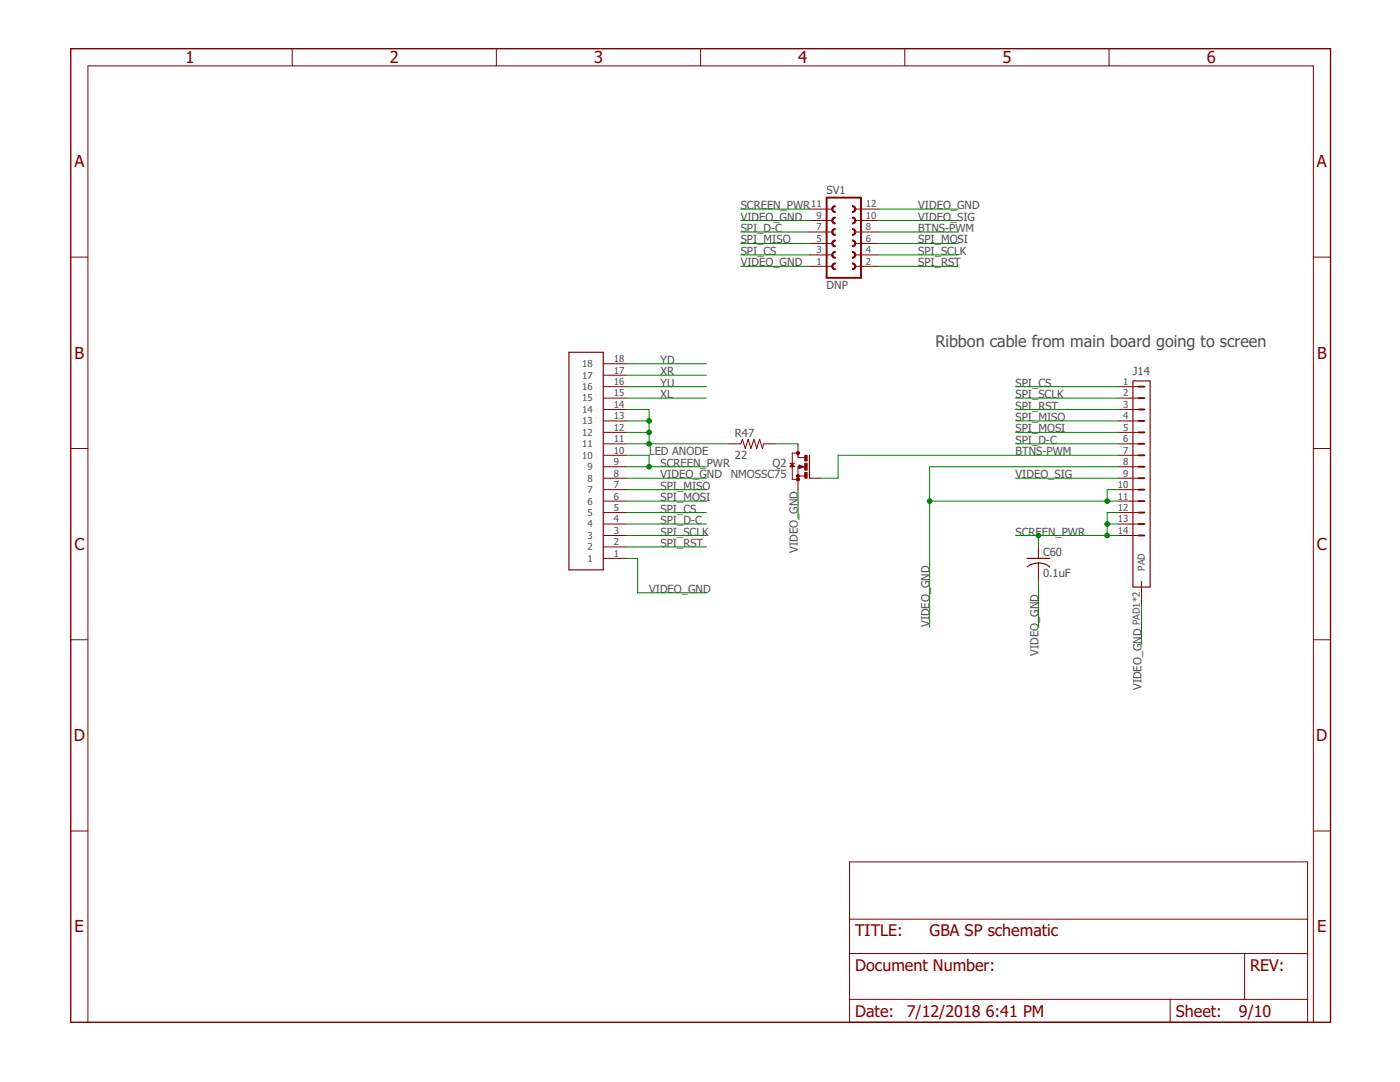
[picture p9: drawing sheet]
<svg xmlns="http://www.w3.org/2000/svg" width="279mm" height="216mm" viewBox="0 0 279 216" stroke-linecap="round" stroke-linejoin="round" font-family="sans-serif">
<path d="M14.1 9.7h251.4v194.3h-251.4z" fill="none" stroke="#800000" stroke-width=".28"/>
<g fill="none" stroke="#800000" stroke-width=".2">
<path d="M58.3 9.7v3.4M99.1 9.7v3.4M139.8 9.7v3.4M180.6 9.7v3.4M221.3 9.7v3.4M14.1 51.3h3.4M161.5 53.1h4.6M161.5 50.9h4.6M161.5 48.6h4.6M161.5 46.3h4.6M161.5 44h4.6M161.5 41.7h4.6"/>
<path d="M170.7 53.1h4.5M170.7 50.9h4.5M170.7 48.6h4.5M170.7 46.3h4.5M170.7 44h4.5M170.7 41.7h4.5M262.1 51.3h3.4M120.4 77.2h4.6M120.4 79.4h4.6M120.4 74.9h4.6M120.4 72.6h4.6M223.2 77.2h4"/>
<path d="M223.2 79.4h4M14.1 89.5h3.4M120.4 81.7h4.6M120.4 84h4.6M120.4 86.3h4.6M120.4 88.6h4.6M120.4 90.8h4.6M120.4 93.1h4.6M120.4 95.4h4.6M120.4 97.7h4.6M120.4 100h4.6M145.5 88.6h2.3l.4-.9 .5 1.8 .6-1.8 .6 1.8 .6-1.8 .5 1.8 .6-1.8 .6 1.8 .2-.9h2.3"/>
<path d="M157.6 92.5h1M158.1 92.5l.5 .6h-1zM159.3 88.6v2.7h1.3M159.3 90.4h-1.2v5.3h1.2M159.3 95h1.3M159.5 92.8l.9 .3-.9 .4zM160.6 93.1h-1.3v4.6M161.5 95.4h2.3M223.2 81.7h4M223.2 84h4M223.2 86.3h4M223.2 88.6h4"/>
<path d="M223.2 90.8h4M223.2 93.1h4M223.2 95.4h4M223.2 97.7h4M223.2 100h4M262.1 89.5h3.4M120.4 102.3h4.6M120.4 104.6h4.6M120.4 106.8h4.6M120.4 111.4h4.6M120.4 109.1h4.6M207.2 109.1v2.3"/>
<path d="M207.2 112.3v3.7M223.2 102.3h4M223.2 104.6h4M223.2 106.8h4M227.8 116v4.6M14.1 127.7h3.4M262.1 127.7h3.4M14.1 165.8h3.4M169.5 172h91.5v32h-91.5zM262.1 165.8h3.4M169.5 190.3h91.5M169.5 199.4h91.5"/>
<path d="M169.5 183.4h91.5M233.5 199.4v4.6M248.4 190.3v9.1M17.5 204v-190.9h244.6v190.9"/>
</g>
<path d="M113.5 70.3h6.9v43.4h-6.9zM226.1 76h3.4v41.1h-3.4zM158.1 92.7l.2 .3h-.4zM160 93.1l-.4-.2v.5l.6-.3M161.5 90.8v4.6M205 111.4h4.5M205 113.1a3.7 3.7 0 0 1 4.5 0" fill="none" stroke="#800000" stroke-width=".23"/>
<g fill="none" stroke="#800000" stroke-width=".38">
<path d="M165 39.4h6.8v16h-6.8zM227.2 77.2h1.2M227.2 79.4h1.2M227.2 81.7h1.2M227.2 84h1.2M227.2 86.3h1.2M227.2 88.6h1.2M227.2 90.8h1.2M227.2 93.1h1.2M227.2 95.4h1.2M227.2 97.7h1.2M227.2 100h1.2"/>
<path d="M227.2 102.3h1.2M227.2 104.6h1.2M227.2 106.8h1.2"/>
</g>
<g fill="#800000" stroke="#800000" stroke-width=".2">
<path d="M166.2 48.1l.5-.2v.2a.46 .46 0 0 0-.5 .5 .46 .46 0 0 0 .5 .4v.3a.68 .68 0 0 1-.7-.5 .68 .68 0 0 1 .2-.7z" fill-rule="evenodd"/>
<path d="M166.2 50.4l.5-.2v.2a.46 .46 0 0 0-.5 .5 .46 .46 0 0 0 .5 .4v.2a.68 .68 0 0 1-.7-.4 .68 .68 0 0 1 .2-.7z" fill-rule="evenodd"/>
<path d="M166.2 52.7l.5-.2v.2a.46 .46 0 0 0-.5 .4 .46 .46 0 0 0 .5 .5v.2a.68 .68 0 0 1-.7-.4 .68 .68 0 0 1 .2-.7z" fill-rule="evenodd"/>
<path d="M170.1 47.9a.69 .69 0 0 1 .7 .7 .69 .69 0 0 1-.7 .7v-.3a.46 .46 0 0 0 .5-.4 .46 .46 0 0 0-.5-.5z" fill-rule="evenodd"/>
<path d="M170.1 50.2a.69 .69 0 0 1 .7 .7 .69 .69 0 0 1-.7 .6v-.2a.46 .46 0 0 0 .5-.4 .46 .46 0 0 0-.5-.5z" fill-rule="evenodd"/>
<path d="M170.1 52.5a.69 .69 0 0 1 .7 .6 .69 .69 0 0 1-.7 .7v-.2a.46 .46 0 0 0 .5-.5 .46 .46 0 0 0-.5-.4z" fill-rule="evenodd"/>
<path d="M166.2 43.5l.5-.2v.2a.47 .47 0 0 0-.5 .5 .47 .47 0 0 0 .5 .5v.2a.68 .68 0 0 1-.7-.4 .68 .68 0 0 1 .2-.8z" fill-rule="evenodd"/>
<path d="M166.2 45.8l.5-.2v.2a.46 .46 0 0 0-.5 .5 .46 .46 0 0 0 .5 .4v.3a.68 .68 0 0 1-.7-.4 .68 .68 0 0 1 .2-.8z" fill-rule="evenodd"/>
<path d="M170.1 43.3a.68 .68 0 0 1 .7 .7 .68 .68 0 0 1-.7 .7v-.2a.47 .47 0 0 0 .5-.5 .47 .47 0 0 0-.5-.5z" fill-rule="evenodd"/>
<path d="M170.1 45.6a.68 .68 0 0 1 .7 .7 .68 .68 0 0 1-.7 .7v-.3a.46 .46 0 0 0 .5-.4 .46 .46 0 0 0-.5-.5z" fill-rule="evenodd"/>
<path d="M166.2 41.2l.5-.2v.3a.47 .47 0 0 0-.5 .4 .47 .47 0 0 0 .5 .5v.2a.68 .68 0 0 1-.7-.4 .68 .68 0 0 1 .2-.8z" fill-rule="evenodd"/>
<path d="M170.1 41a.68 .68 0 0 1 .7 .7 .68 .68 0 0 1-.7 .7v-.2a.47 .47 0 0 0 .5-.5 .47 .47 0 0 0-.5-.4z" fill-rule="evenodd"/>
<circle cx="159.3" cy="95.7" r=".32"/>
<circle cx="159.3" cy="95" r=".32"/>
<circle cx="159.3" cy="90.4" r=".32"/>
</g>
<g fill="#800000" stroke="#800000" stroke-width=".2">
<path d="M160.6 90.8h.5v1.2h-.5z"/>
<path d="M160.6 94.3h.5v1.1h-.5z"/>
<path d="M160.6 92.5h.5v1.3h-.5z"/>
</g>
<g fill="none" stroke="#008000" stroke-width=".2">
<path d="M147.8 53.1h13.7M147.8 41.7h13.7M147.8 44h13.7M147.8 50.9h13.7M147.8 48.6h13.7M147.8 46.3h13.7M175.2 53.1h16M175.2 41.7h16M175.2 44h16M175.2 50.9h16M175.2 48.6h16M175.2 46.3h16"/>
<path d="M125 77.2h16M125 79.4h16M125 74.9h16M125 72.6h16M202.7 77.2h20.5M202.7 79.4h20.5M125 97.7h16M125 100h16M125 93.1h16M125 95.4h16M125 81.7h4.5v6.9M125 84h4.5"/>
<path d="M125 86.3h4.5M125 88.6h20.5M125 90.8h4.5v2.3M154.7 88.6h4.6M159.3 97.7v5.7M185.5 100h37.7M202.7 95.4h20.5M202.7 81.7h20.5M202.7 84h20.5M202.7 86.3h20.5M202.7 88.6h20.5M223.2 97.7h-2.2v2.3"/>
<path d="M223.2 93.1h-37.7v32M223.2 90.8h-55.9v4.6h-3.5M125 111.4h2.3v6.9h13.7M125 102.3h16M125 106.8h16M125 109.1h16M125 104.6h16M202.7 106.8h20.5M207.2 106.8v2.3M207.2 116v9.1M221 104.6h2.2M223.2 102.3h-2.2v4.5"/>
<path d="M227.8 120.6v8"/>
</g>
<g fill="#008000" stroke="#008000" stroke-width=".2">
<circle cx="221" cy="100" r=".47"/>
<circle cx="185.5" cy="100" r=".47"/>
<circle cx="221" cy="104.6" r=".47"/>
<circle cx="221" cy="106.8" r=".47"/>
<circle cx="207.2" cy="106.8" r=".47"/>
<circle cx="129.5" cy="93.1" r=".47"/>
<circle cx="129.5" cy="84" r=".47"/>
<circle cx="129.5" cy="86.3" r=".47"/>
<circle cx="129.5" cy="88.6" r=".47"/>
</g>
<g font-size="3.3" fill="#800000">
<text x="37" y="12.6">1</text>
<text x="77.8" y="12.6">2</text>
<text x="118.6" y="12.6">3</text>
<text x="159.3" y="12.6">4</text>
<text x="200.1" y="12.6">5</text>
<text x="240.8" y="12.6">6</text>
<text x="14.8" y="33.4">A</text>
<text x="262.8" y="33.4">A</text>
<text x="14.9" y="71.6">B</text>
<text x="262.8" y="71.6">B</text>
<text x="14.8" y="109.7">C</text>
<text x="262.8" y="109.7">C</text>
<text x="14.7" y="147.9">D</text>
<text x="262.7" y="147.9">D</text>
<text x="14.9" y="186.1">E</text>
<text x="262.9" y="186.1">E</text>
</g>
<text font-size="3.2" fill="#505050" x="186.7" y="69.1">Ribbon cable from main board going to screen</text>
<g font-size="3.2" fill="#800000">
<text x="170.7" y="186.8">TITLE:</text>
<text x="185.5" y="186.8">GBA SP schematic</text>
<text x="170.7" y="193.7">Document Number:</text>
<text x="249.5" y="193.7">REV:</text>
<text x="170.7" y="202.8">Date:</text>
<text x="181" y="202.8">7/12/2018</text>
<text x="196.7" y="202.8">6:41 PM</text>
<text x="234.7" y="202.8">Sheet:</text>
<text x="247.2" y="202.8">9/10</text>
</g>
<g font-size="2.2" fill="#505050">
<text x="147.8" y="41.7">SCREEN_PWR</text>
<text x="165" y="38.7">SV1</text>
<text x="183.2" y="41.7">VIDEO_GND</text>
<text x="147.8" y="44">VIDEO_GND</text>
<text x="147.8" y="46.3">SPI_D-C</text>
<text x="183.2" y="44">VIDEO_SIG</text>
<text x="183.2" y="46.3">BTNS-PWM</text>
<text x="147.8" y="53.1">VIDEO_GND</text>
<text x="147.8" y="50.9">SPI_CS</text>
<text x="147.8" y="48.6">SPI_MISO</text>
<text x="183.2" y="50.9">SPI_SCLK</text>
<text x="183.2" y="53.1">SPI_RST</text>
<text x="183.2" y="48.6">SPI_MOSI</text>
<text x="165" y="57.7">DNP</text>
<text x="131.8" y="77.1">YU</text>
<text x="131.8" y="74.9">XR</text>
<text x="131.8" y="72.6">YD</text>
<text x="202.7" y="77.1">SPI_CS</text>
<text x="226.1" y="74.9">J14</text>
<text x="131.8" y="79.4">XL</text>
<text x="202.7" y="79.4">SPI_SCLK</text>
<text x="202.7" y="81.7">SPI_RST</text>
<text x="202.7" y="84">SPI_MISO</text>
<text x="146.7" y="87.2">R47</text>
<text x="202.7" y="86.3">SPI_MOSI</text>
<text x="202.7" y="88.6">SPI_D-C</text>
<text x="129.5" y="90.9">LED ANODE</text>
<text x="131.8" y="95.4">VIDEO_GND</text>
<text x="131.8" y="93.1">SCREEN_PWR</text>
<text x="145.8" y="95.4">NMOSSC75</text>
<text x="146.7" y="91.5">22</text>
<text x="154.1" y="93.1">Q2</text>
<text x="202.7" y="95.4">VIDEO_SIG</text>
<text x="202.7" y="90.9">BTNS-PWM</text>
<text x="131.8" y="97.7">SPI_MISO</text>
<text x="131.8" y="100">SPI_MOSI</text>
<text x="131.8" y="102.3">SPI_CS</text>
<text x="131.8" y="106.9">SPI_SCLK</text>
<text x="131.8" y="104.6">SPI_D-C</text>
<text x="202.7" y="106.9">SCREEN_PWR</text>
<text x="131.8" y="109.1">SPI_RST</text>
<text x="159.3" y="110.3" transform="rotate(-90 159.3 110.3)">VIDEO_GND</text>
<text x="208.2" y="110.9">C60</text>
<text x="129.5" y="118.3">VIDEO_GND</text>
<text x="208.2" y="115.2">0.1uF</text>
<text x="185.5" y="125.1" transform="rotate(-90 185.5 125.1)">VIDEO_GND</text>
<text x="207.2" y="130.8" transform="rotate(-90 207.2 130.8)">VIDEO_GND</text>
<text x="227.8" y="137.7" transform="rotate(-90 227.8 137.7)">VIDEO_GND</text>
</g>
<g font-size="1.9" fill="#505050">
<text x="161.9" y="41.4">11</text>
<text x="172.8" y="41.4">12</text>
<text x="162.9" y="46">7</text>
<text x="162.9" y="43.7">9</text>
<text x="172.8" y="46">8</text>
<text x="172.8" y="43.7">10</text>
<text x="162.9" y="52.8">1</text>
<text x="162.9" y="50.5">3</text>
<text x="162.9" y="48.3">5</text>
<text x="172.8" y="52.8">2</text>
<text x="172.8" y="50.5">4</text>
<text x="172.8" y="48.3">6</text>
<text x="116.2" y="77.8">16</text>
<text x="116.2" y="75.5">17</text>
<text x="116.2" y="73.3">18</text>
<text x="122.5" y="76.8">16</text>
<text x="122.5" y="74.5">17</text>
<text x="122.5" y="72.3">18</text>
<text x="224.2" y="76.8">1</text>
<text x="116.2" y="82.4">14</text>
<text x="116.2" y="80.1">15</text>
<text x="122.5" y="83.7">13</text>
<text x="122.5" y="81.4">14</text>
<text x="122.5" y="79.1">15</text>
<text x="224.2" y="79.1">2</text>
<text x="224.2" y="81.4">3</text>
<text x="224.2" y="83.7">4</text>
<text x="116.2" y="89.3">11</text>
<text x="116.2" y="87">12</text>
<text x="116.2" y="84.7">13</text>
<text x="122.5" y="88.2">11</text>
<text x="122.5" y="86">12</text>
<text x="224.2" y="86">5</text>
<text x="224.2" y="88.2">6</text>
<text x="116.2" y="91.5">10</text>
<text x="117.2" y="93.8">9</text>
<text x="122.5" y="95.1">8</text>
<text x="122.5" y="92.8">9</text>
<text x="122.5" y="90.5">10</text>
<text x="224.2" y="90.5">7</text>
<text x="224.2" y="92.8">8</text>
<text x="224.2" y="95.1">9</text>
<text x="117.2" y="100.7">6</text>
<text x="117.2" y="98.4">7</text>
<text x="117.2" y="96.1">8</text>
<text x="122.5" y="102">5</text>
<text x="122.5" y="99.7">6</text>
<text x="122.5" y="97.4">7</text>
<text x="223.1" y="97.4">10</text>
<text x="223.1" y="99.7">11</text>
<text x="223.1" y="102">12</text>
<text x="117.2" y="107.5">3</text>
<text x="117.2" y="105.3">4</text>
<text x="117.2" y="103">5</text>
<text x="122.5" y="106.5">3</text>
<text x="122.5" y="104.2">4</text>
<text x="223.1" y="104.2">13</text>
<text x="223.1" y="106.5">14</text>
<text x="117.2" y="112.1">1</text>
<text x="117.2" y="109.8">2</text>
<text x="122.5" y="111.1">1</text>
<text x="122.5" y="108.8">2</text>
<text x="228.5" y="113.9" transform="rotate(-90 228.5 113.9)">PAD</text>
<text x="227.5" y="124.8" transform="rotate(-90 227.5 124.8)">PAD1*2</text>
</g>
</svg>
